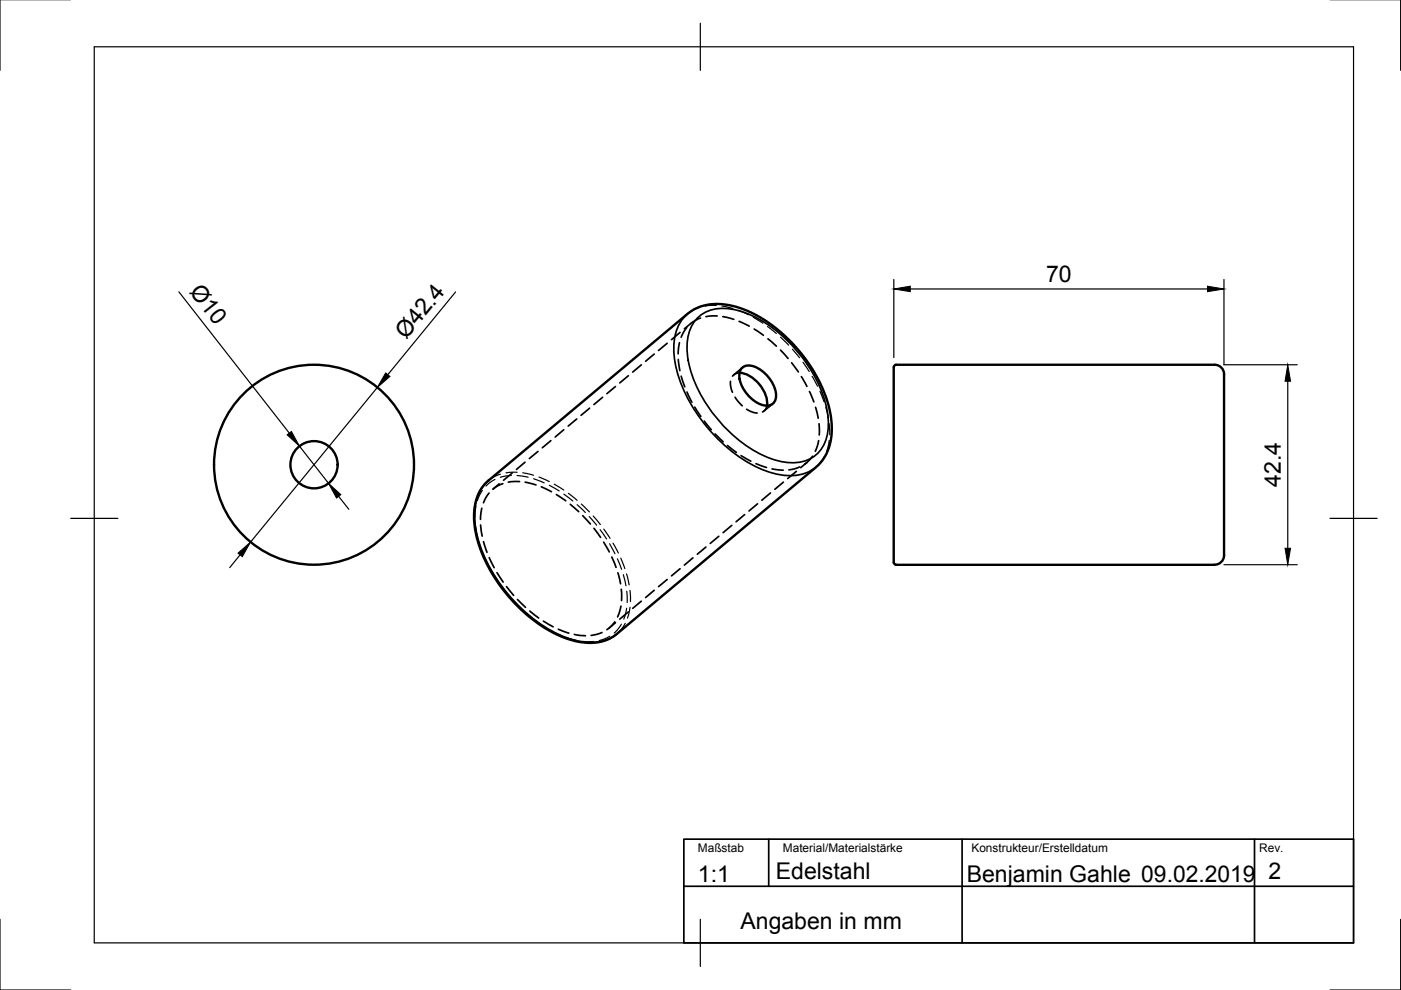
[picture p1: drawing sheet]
<svg xmlns="http://www.w3.org/2000/svg" width="297mm" height="210mm" viewBox="0 0 297 210" stroke-linecap="round" stroke-linejoin="round" font-family="sans-serif">
<!-- layer: Sichtbar -->
<g fill="none" stroke="#000" stroke-width=".51">
<path d="M156.8 79.1a7 7 0 0 1 5.8 6.9M157.4 77.9a3.3 3.3 0 0 1 3.9 .6 7.4 7.4 0 0 1 3.2 5.4 2.07 2.07 0 0 1-1 1.9 2.07 2.07 0 0 1-2.1 0 7.5 7.5 0 0 1-4.7-6.2l.1-.7zM189.5 77.8v40a2.2 2.2 0 0 0 .3 1.9h.2M190 77.3h67.5M190 77.3l-.4 .3-.1 .2M257.5 77.3a2.36 2.36 0 0 1 2 3.1v36.3a2.96 2.96 0 0 1-1 2.8l-1 .2M103 102.4l42.9-36 2.2-1.2 1.9-.6 1.7-.2 2.3 .2 3.6 .9 2.2 1 2 1.1 3.6 2.7 3.4 3.3 1.6 2 1.8 2.6 2.1 3.8 .8 2.2 .7 2.4 .5 3.3-.1 3.4-.9 2.8-.8 1.4-.8 1-43.2 36.1-1.3 .9-1.7 .6-2.1 .2-2.8-.2-2.9-.9-3.2-1.5-2.5-1.5-3.4-2.9-2.8-2.9-1.9-2.5-1.8-2.7-1.6-3.1-1.1-3.1-.7-3.2-.2-2.8 .3-2.3 .9-2.6zM190 119.8h67.5"/>
<circle cx="66.6" cy="98.5" r="5"/>
<circle cx="66.6" cy="98.5" r="21.2"/>
</g>
<!-- layer: Sichtbar schmal -->
<path d="M145.8 66.5a10.2 10.2 0 0 0-2.8 9.6 32.4 32.4 0 0 0 12.7 20 21.1 21.1 0 0 0 11.6 4.7 8.5 8.5 0 0 0 5.7-1.8M147.9 67.4a8.3 8.3 0 0 1 8.4-1.6 27.3 27.3 0 0 1 14.4 10.8 24 24 0 0 1 4.9 13.7 7.3 7.3 0 0 1-6.4 7.7 17.3 17.3 0 0 1-11.4-3.8 30.5 30.5 0 0 1-11.9-17.8 10.2 10.2 0 0 1 2-9zM103.6 101.9a10.2 10.2 0 0 0-2.8 9.6 32.4 32.4 0 0 0 12.6 20 21.1 21.1 0 0 0 11.7 4.7 8.5 8.5 0 0 0 5.7-1.8" fill="none" stroke="#000" stroke-width=".36"/>
<!-- layer: Verdeckt schmal -->
<g fill="none" stroke="#000" stroke-width=".25">
<path d="M148.3 65.2l-1.2 .5-1.3 .8M151.9 64.8l-2.4 .1M153.1 64.9l2.3 .5M156.5 65.8l2.2 .9M159.7 67.3l2.1 1.2M162.7 69.2l1.9 1.5M165.5 71.5l1.7 1.7M168 74l1.5 1.9M170.2 76.8l1.4 2M172.2 79.8l1.1 2.1M173.8 83l.9 2.2M174.8 96.8l-.7 1.2-1.1 1.1"/>
<path d="M175.1 86.3l.5 2.3M175.8 89.8l.1 2.4M175.8 93.4l-.5 2.3M100.7 110.9l.4 2.4M100.9 107.3l-.2 2.4M101.3 114.4l.8 2.3M102.3 104l-1.1 2.1M102.5 117.8l1.1 2.2M104.9 101.7l-1.9 1.4M106.1 100.5a6.5 6.5 0 0 0-2.6 1.4M108.4 100.8l-2.3 .4M109.6 100.8l2.4 .4"/>
<path d="M109.6 100.1l-2.3 .2M110.8 100.2l2.3 .6M113.1 101.5l2.3 .9M114.3 101.1l2.2 1M116.5 102.9l2.1 1.2M117.5 102.7l2 1.2M119.5 104.8l2 1.4M120.5 104.6l1.9 1.5M122.4 107l1.7 1.7M123.3 106.9l1.7 1.6M124.9 109.5l1.6 1.9M125.8 109.4l1.5 1.8"/>
<path d="M127.2 112.3l1.4 2M128 112.2l1.3 1.9M129.2 115.3l1.2 2.1M130 115.2l1.1 2.1M130.9 118.5l.9 2.2M131.6 118.3l.9 2.3M104.1 121.1l1.3 2M106.1 124.1l1.5 1.9M108.4 126.9l1.6 1.7M110.9 129.5l1.8 1.5M113.6 131.8l2 1.3M116.7 133.7l2.2 1"/>
<path d="M120 135.2l2.3 .6M123.5 136h2.4M129.3 134.9l-2.3 .9M131.7 132.3l-.8 1.3-.7 .6M132.2 121.8l.5 2.4M132.6 132.2l-.8 1.1-1 1.1M132.8 121.7l.6 2.3M132.9 129l-.7 2.3M132.9 125.4l.1 2.4M133.6 125.2l.1 2.4M133.6 128.7l-.6 2.4"/>
</g>
<!-- layer: Verdeckt -->
<g fill="none" stroke="#000" stroke-width=".36">
<path d="M133.2 79.7l-1.8 1.5M136 77.4l-1.9 1.5M138.7 75.1l-1.8 1.5M141.5 72.8l-1.9 1.5M143.8 76.2l.3 2.4M144.1 72.7l-.3 2.3M144.2 70.5l-1.8 1.5M144.4 79.7l.8 2.3M145.6 69.4l-1.2 2.1M146.4 68.6l-1.3 1.1M148.5 67.4l-1.1 .5-.9 .7M152.1 67l-2.4 .1"/>
<path d="M153.2 67.1l2.4 .6M156.7 68.1l2.2 1M156.8 79.1a1.83 1.83 0 0 0-1.5 .6M157.4 77.9l-1.8 1.6M159.9 69.8l2 1.3M162.8 71.8l1.8 1.6M165.5 74.2l1.6 1.8M167.9 76.9l1.4 2M169.9 79.9l1.2 2M111.3 98l-1.8 1.5M114.1 95.7l-1.9 1.5M116.8 93.4l-1.8 1.5"/>
<path d="M119.5 91.1l-1.8 1.6M122.3 88.8l-1.8 1.6M125 86.5l-1.8 1.6M127.8 84.2l-1.9 1.6M130.5 82l-1.8 1.5M145.6 83.1l1.1 2.2M147.3 86.3l1.3 2M149.3 89.3l1.5 1.8M151.6 92l1.7 1.7M154.2 94.5l1.9 1.4M154.9 80.8v.9l.4 1.5M155.9 84.2l1.5 1.8"/>
<path d="M157.1 96.6l2.1 1.2M158.3 86.8l1.4 .6 .8 .2M160.3 98.3l2.2 .8M162.6 86a1.81 1.81 0 0 1-.9 1.3M163.7 99.4l2.4 .3M163.9 85.6l-1.9 1.6M168.8 99.9l-1.8 1.6M169.5 99l-1.1 .4-1.1 .2M171.1 98.1l-1.3 1.1M171.6 83l1 2.2M172.3 96.7l-.7 .9-1 .8M172.9 86.4l.6 2.3"/>
<path d="M173.6 93.4l-.7 2.3M173.7 89.8v2.4M101.9 111.3l.3 2.4M102.2 107.8l-.3 2.3M102.5 114.8l.8 2.3M103.7 104.5l-.8 1.2-.4 .9M103.7 118.2l1.1 2.2M106.6 102.5l-1.1 .5-1 .7 1.3-1.1M108.6 100.3l-1.8 1.5M110.2 102.1l-2.4 .1M111.3 102.2l2.3 .6M114.8 103.2l2.1 1.1"/>
<path d="M118 104.9l2 1.3M120.9 106.9l1.8 1.6M123.5 109.3l1.7 1.8M125.9 112l1.4 2M128 114.9l1.2 2.1M129.7 118.1l.9 2.2M146.9 118.3l-1.8 1.5M149.7 116l-1.9 1.5M152.4 113.7l-1.8 1.5M155.2 111.4l-1.9 1.5M157.9 109.1l-1.8 1.5M160.6 106.8l-1.8 1.5"/>
<path d="M163.4 104.5l-1.9 1.6M166.1 102.2l-1.8 1.6M105.4 121.4l1.3 2M107.4 124.4l1.5 1.8M109.7 127.1l1.7 1.7M112.3 129.6l1.9 1.4M115.2 131.7l2.1 1.2M118.4 133.4l2.2 .8M121.8 134.5l2.3 .3M127.6 134.1l-2.3 .6M130.3 131.8l-.7 .9-.9 .8M130.5 132l-1.3 1.2"/>
<path d="M131 121.4l.6 2.4M131.7 128.5l-.8 2.3M131.7 124.9l.1 2.4M133.2 129.7l-1.8 1.6M136 127.5l-1.8 1.5M138.7 125.2l-1.8 1.5M141.5 122.9l-1.9 1.5M144.2 120.6l-1.8 1.5"/>
</g>
<!-- layer: Border -->
<path d="M0 -.1v15M297 -.1v15M20 9.9h267v190h-267zM148.5 4.9v10M15 109.9h10M282 109.9h10M0 194.9v15h15M148.5 194.9v10M297 194.9v15h-15" fill="none" stroke="#000" stroke-width=".25"/>
<!-- layer: TitleBlock -->
<path d="M145 177.9h142v22h-142zM163 177.9v10M204 177.9v22M266 177.9v22M145 187.9h142" fill="none" stroke="#000" stroke-width=".36"/>
<!-- layer: Dimensions -->
<path d="M189.5 59.3v16.5M259.5 59.3v18h15.5M37.9 61.9l23.4 29.9M96.6 61.9l-14.4 17.5M193 61.3h63M63.5 94.6l6.2 7.9M80 82.1l-26.9 32.8M273 80.8v35.4M50.9 117.6l-2.2 2.7M71.8 105.2l2.2 2.8M259.5 119.7h15.5" fill="none" stroke="#000" stroke-width=".25"/>
<path d="M81.8 79.1l.9 .7-2.7 2.3zM189.5 61.3l3.5-.6v1.1zM256 60.7l3.5 .6-3.5 .5zM60.9 92.2l.9-.7 1.7 3.1zM273 77.3l.6 3.5h-1.1zM50.5 117.3l2.6-2.4-1.7 3.1zM69.7 102.5l2.6 2.4-.9 .7zM272.5 116.2h1.1l-.6 3.5z" fill="#000" stroke="#000" stroke-width=".21"/>
<g font-size="4.9">
<text x="221.8" y="59.7">70</text>
<text x="40" y="61.9" transform="rotate(52 40 61.9)">Ø10</text>
<text x="86.1" y="72.2" transform="rotate(-51 86.1 72.2)">Ø42.4</text>
<text x="271.5" y="103.2" transform="rotate(-90 271.5 103.2)">42.4</text>
<text x="148" y="186.9">1:1</text>
<text x="164.5" y="186.4">Edelstahl</text>
<text x="205" y="186.9">Benjamin Gahle 09.02.2019</text>
<text x="268.9" y="186.3">2</text>
<text x="157" y="196.9">Angaben in mm</text>
</g>
<g font-size="2.5">
<text x="148" y="180.7">Maßstab</text>
<text x="166" y="180.7">Material/Materialstärke</text>
<text x="206" y="180.7">Konstrukteur/Erstelldatum</text>
<text x="267" y="180.7">Rev.</text>
</g>
</svg>
